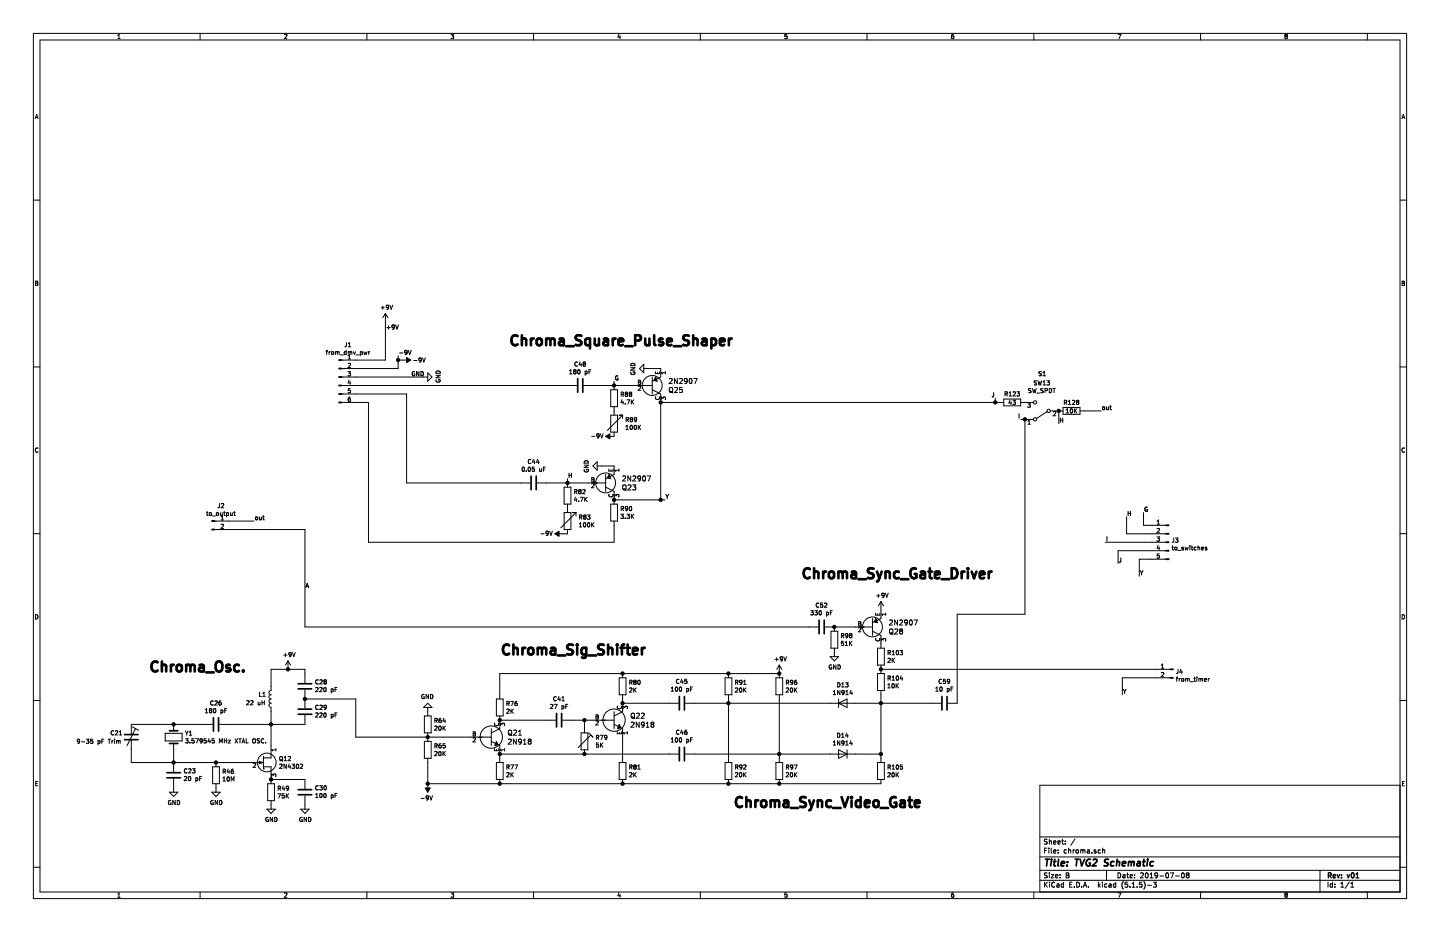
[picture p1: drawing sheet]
EESchema Schematic File Version 4
EELAYER 30 0
EELAYER END
$Descr B 17000 11000
encoding utf-8
Sheet 1 1
Title "TVG2 Schematic"
Date "2019-07-08"
Rev "v01"
Comp ""
Comment1 ""
Comment2 ""
Comment3 ""
Comment4 ""
$EndDescr
Text Label 1750 7950 0    118  ~ 24
Chroma_Osc.
$Comp
L Device:CTRIM C21
U 1 1
P 1550 8700
F 0 "C21" H 1300 8750 50  0000 L CNN
F 1 "9-35 pF Trim" H 900 8650 50  0000 L CNN
F 2 "digikey-footprints:9-35pF_Trim" H 1550 8700 50  0001 C CNN
F 3 "~" H 1550 8700 50  0001 C CNN
	1    1550 8700
	1    0    0    -1  
$EndComp
$Comp
L Device:Crystal Y1
U 1 1
P 2050 8700
F 0 "Y1" V 2004 8831 50  0000 L CNN
F 1 "3.579545 MHz XTAL OSC." V 2095 8831 50  0000 L CNN
F 2 "Resistor_THT:R_Axial_DIN0516_L15.5mm_D5.0mm_P5.08mm_Vertical" H 2050 8700 50  0001 C CNN
F 3 "~" H 2050 8700 50  0001 C CNN
	1    2050 8700
	0    1    1    0   
$EndComp
$Comp
L Device:C C26
U 1 1
P 2550 8550
F 0 "C26" V 2298 8550 50  0000 C CNN
F 1 "180 pF" V 2389 8550 50  0000 C CNN
F 2 "Capacitor_THT:C_Disc_D4.7mm_W2.5mm_P5.00mm" H 2588 8400 50  0001 C CNN
F 3 "~" H 2550 8550 50  0001 C CNN
	1    2550 8550
	0    1    1    0   
$EndComp
$Comp
L Device:L L1
U 1 1
P 3200 8250
F 0 "L1" H 3350 8200 50  0000 R CNN
F 1 "22 uH" H 3500 8300 50  0000 R CNN
F 2 "Resistor_THT:R_Axial_DIN0207_L6.3mm_D2.5mm_P7.62mm_Horizontal" H 3200 8250 50  0001 C CNN
F 3 "~" H 3200 8250 50  0001 C CNN
	1    3200 8250
	-1   0    0    1   
$EndComp
$Comp
L power:+9V #PWR047
U 1 1
P 3400 7900
F 0 "#PWR047" H 3400 7750 50  0001 C CNN
F 1 "+9V" H 3415 8073 50  0000 C CNN
F 2 "" H 3400 7900 50  0001 C CNN
F 3 "" H 3400 7900 50  0001 C CNN
	1    3400 7900
	1    0    0    -1  
$EndComp
$Comp
L Device:C C28
U 1 1
P 3600 8100
F 0 "C28" H 3485 8054 50  0000 R CNN
F 1 "220 pF" H 3485 8145 50  0000 R CNN
F 2 "Capacitor_THT:C_Disc_D4.7mm_W2.5mm_P5.00mm" H 3638 7950 50  0001 C CNN
F 3 "~" H 3600 8100 50  0001 C CNN
	1    3600 8100
	-1   0    0    1   
$EndComp
$Comp
L Device:C C29
U 1 1
P 3600 8400
F 0 "C29" H 3485 8354 50  0000 R CNN
F 1 "220 pF" H 3485 8445 50  0000 R CNN
F 2 "Capacitor_THT:C_Disc_D4.7mm_W2.5mm_P5.00mm" H 3638 8250 50  0001 C CNN
F 3 "~" H 3600 8400 50  0001 C CNN
	1    3600 8400
	-1   0    0    1   
$EndComp
Connection ~ 3600 8250
$Comp
L Device:C C23
U 1 1
P 2050 9150
F 0 "C23" H 1935 9104 50  0000 R CNN
F 1 "20 pF" H 1935 9195 50  0000 R CNN
F 2 "Capacitor_THT:C_Disc_D4.7mm_W2.5mm_P5.00mm" H 2088 9000 50  0001 C CNN
F 3 "~" H 2050 9150 50  0001 C CNN
	1    2050 9150
	-1   0    0    1   
$EndComp
$Comp
L Device:C C30
U 1 1
P 3600 9350
F 0 "C30" H 3485 9304 50  0000 R CNN
F 1 "100 pF" H 3485 9395 50  0000 R CNN
F 2 "Capacitor_THT:C_Disc_D4.7mm_W2.5mm_P5.00mm" H 3638 9200 50  0001 C CNN
F 3 "~" H 3600 9350 50  0001 C CNN
	1    3600 9350
	-1   0    0    1   
$EndComp
$Comp
L Device:R R46
U 1 1
P 2550 9150
F 0 "R46" H 2620 9196 50  0000 L CNN
F 1 "10M" H 2620 9105 50  0000 L CNN
F 2 "Resistor_THT:R_Axial_DIN0207_L6.3mm_D2.5mm_P7.62mm_Horizontal" V 2480 9150 50  0001 C CNN
F 3 "~" H 2550 9150 50  0001 C CNN
	1    2550 9150
	1    0    0    -1  
$EndComp
$Comp
L Device:R R49
U 1 1
P 3200 9350
F 0 "R49" H 3270 9396 50  0000 L CNN
F 1 "75K" H 3270 9305 50  0000 L CNN
F 2 "Resistor_THT:R_Axial_DIN0207_L6.3mm_D2.5mm_P7.62mm_Horizontal" V 3130 9350 50  0001 C CNN
F 3 "~" H 3200 9350 50  0001 C CNN
	1    3200 9350
	1    0    0    -1  
$EndComp
Wire Wire Line
	3600 8550 3200 8550
Wire Wire Line
	3200 8550 3200 8400
Wire Wire Line
	3600 7900 3400 7900
Connection ~ 3400 7900
Wire Wire Line
	3400 7900 3200 7900
$Comp
L Device:Q_NJFET_DGS Q12
U 1 1
P 3100 9000
F 0 "Q12" H 3290 9046 50  0000 L CNN
F 1 "2N4302" H 3290 8955 50  0000 L CNN
F 2 "digikey-footprints:TO-92-3" H 3300 9100 50  0001 C CNN
F 3 "~" H 3100 9000 50  0001 C CNN
	1    3100 9000
	1    0    0    -1  
$EndComp
$Comp
L power:GND #PWR039
U 1 1
P 2050 9300
F 0 "#PWR039" H 2050 9050 50  0001 C CNN
F 1 "GND" H 2055 9127 50  0000 C CNN
F 2 "" H 2050 9300 50  0001 C CNN
F 3 "" H 2050 9300 50  0001 C CNN
	1    2050 9300
	1    0    0    -1  
$EndComp
$Comp
L power:GND #PWR043
U 1 1
P 2550 9300
F 0 "#PWR043" H 2550 9050 50  0001 C CNN
F 1 "GND" H 2555 9127 50  0000 C CNN
F 2 "" H 2550 9300 50  0001 C CNN
F 3 "" H 2550 9300 50  0001 C CNN
	1    2550 9300
	1    0    0    -1  
$EndComp
$Comp
L power:GND #PWR046
U 1 1
P 3200 9500
F 0 "#PWR046" H 3200 9250 50  0001 C CNN
F 1 "GND" H 3205 9327 50  0000 C CNN
F 2 "" H 3200 9500 50  0001 C CNN
F 3 "" H 3200 9500 50  0001 C CNN
	1    3200 9500
	1    0    0    -1  
$EndComp
$Comp
L power:GND #PWR048
U 1 1
P 3600 9500
F 0 "#PWR048" H 3600 9250 50  0001 C CNN
F 1 "GND" H 3605 9327 50  0000 C CNN
F 2 "" H 3600 9500 50  0001 C CNN
F 3 "" H 3600 9500 50  0001 C CNN
	1    3600 9500
	1    0    0    -1  
$EndComp
Wire Wire Line
	2400 8550 2050 8550
Connection ~ 2050 8550
Wire Wire Line
	2050 8550 1550 8550
Wire Wire Line
	3200 8550 2700 8550
Connection ~ 3200 8550
Wire Wire Line
	1550 9000 1550 8850
Connection ~ 2050 9000
Wire Wire Line
	2050 9000 1550 9000
Wire Wire Line
	2050 8850 2050 9000
Wire Wire Line
	2550 9000 2050 9000
Wire Wire Line
	3600 9200 3200 9200
Connection ~ 3200 9200
Wire Wire Line
	3200 8800 3200 8550
Wire Wire Line
	2900 9000 2550 9000
Connection ~ 2550 9000
Wire Wire Line
	4200 8250 3600 8250
$Comp
L Device:R R103
U 1 1
P 10400 7750
F 0 "R103" H 10470 7796 50  0000 L CNN
F 1 "2K" H 10470 7705 50  0000 L CNN
F 2 "Resistor_THT:R_Axial_DIN0207_L6.3mm_D2.5mm_P7.62mm_Horizontal" V 10330 7750 50  0001 C CNN
F 3 "~" H 10400 7750 50  0001 C CNN
	1    10400 7750
	1    0    0    -1  
$EndComp
Wire Wire Line
	11000 8300 10400 8300
Wire Wire Line
	10400 8900 10400 8950
Connection ~ 10400 8900
Wire Wire Line
	10100 8900 10400 8900
Wire Wire Line
	10400 8300 10400 8900
Connection ~ 10400 8300
Wire Wire Line
	10400 8200 10400 8300
Wire Wire Line
	10100 8300 10400 8300
Connection ~ 9200 9250
Wire Wire Line
	10400 9250 9200 9250
Wire Wire Line
	9200 8250 9200 8900
Wire Wire Line
	8600 8250 8600 8300
Wire Wire Line
	8600 7950 7350 7950
Connection ~ 8600 7950
Wire Wire Line
	7350 7950 5900 7950
Connection ~ 7350 7950
Wire Wire Line
	5900 7950 5900 8200
Wire Wire Line
	9200 7950 8600 7950
Wire Wire Line
	7350 8250 7350 8300
Wire Wire Line
	8600 9250 7350 9250
Connection ~ 8600 9250
Connection ~ 7350 9250
Wire Wire Line
	9200 9250 8600 9250
Wire Wire Line
	5900 8950 5900 8900
Connection ~ 5050 9250
Wire Wire Line
	5050 9000 5050 9250
Wire Wire Line
	7350 8300 7900 8300
Wire Wire Line
	6900 8600 6900 8500
Wire Wire Line
	6750 8500 6900 8500
Wire Wire Line
	6900 8900 5900 8900
Connection ~ 6900 8900
$Comp
L Device:RTRIM R79
U 1 1
P 6900 8750
F 0 "R79" H 7027 8796 50  0000 L CNN
F 1 "5K" H 7027 8705 50  0000 L CNN
F 2 "Potentiometer_THT:Potentiometer_Bourns_3386F_Vertical" V 6830 8750 50  0001 C CNN
F 3 "~" H 6900 8750 50  0001 C CNN
	1    6900 8750
	1    0    0    -1  
$EndComp
Connection ~ 5900 9250
Wire Wire Line
	7350 9250 5900 9250
Wire Wire Line
	6450 8500 5900 8500
Wire Wire Line
	5900 9250 5050 9250
$Comp
L Device:C C59
U 1 1
P 11150 8300
F 0 "C59" V 11402 8300 50  0000 C CNN
F 1 "10 pF" V 11311 8300 50  0000 C CNN
F 2 "Capacitor_THT:C_Disc_D4.7mm_W2.5mm_P5.00mm" H 11188 8150 50  0001 C CNN
F 3 "~" H 11150 8300 50  0001 C CNN
	1    11150 8300
	0    -1   -1   0   
$EndComp
$Comp
L Device:R R104
U 1 1
P 10400 8050
F 0 "R104" H 10470 8096 50  0000 L CNN
F 1 "10K" H 10470 8005 50  0000 L CNN
F 2 "Resistor_THT:R_Axial_DIN0207_L6.3mm_D2.5mm_P7.62mm_Horizontal" V 10330 8050 50  0001 C CNN
F 3 "~" H 10400 8050 50  0001 C CNN
	1    10400 8050
	1    0    0    -1  
$EndComp
$Comp
L Device:R R105
U 1 1
P 10400 9100
F 0 "R105" H 10470 9146 50  0000 L CNN
F 1 "20K" H 10470 9055 50  0000 L CNN
F 2 "Resistor_THT:R_Axial_DIN0207_L6.3mm_D2.5mm_P7.62mm_Horizontal" V 10330 9100 50  0001 C CNN
F 3 "~" H 10400 9100 50  0001 C CNN
	1    10400 9100
	1    0    0    -1  
$EndComp
$Comp
L Diode:1N914 D14
U 1 1
P 9950 8900
F 0 "D14" H 9950 8684 50  0000 C CNN
F 1 "1N914" H 9950 8775 50  0000 C CNN
F 2 "Diode_THT:D_DO-35_SOD27_P7.62mm_Horizontal" H 9950 8725 50  0001 C CNN
F 3 "http://www.vishay.com/docs/85622/1n914.pdf" H 9950 8900 50  0001 C CNN
	1    9950 8900
	-1   0    0    1   
$EndComp
$Comp
L Diode:1N914 D13
U 1 1
P 9950 8300
F 0 "D13" H 9950 8516 50  0000 C CNN
F 1 "1N914" H 9950 8425 50  0000 C CNN
F 2 "Diode_THT:D_DO-35_SOD27_P7.62mm_Horizontal" H 9950 8125 50  0001 C CNN
F 3 "http://www.vishay.com/docs/85622/1n914.pdf" H 9950 8300 50  0001 C CNN
	1    9950 8300
	1    0    0    -1  
$EndComp
$Comp
L Device:R R97
U 1 1
P 9200 9100
F 0 "R97" H 9270 9146 50  0000 L CNN
F 1 "20K" H 9270 9055 50  0000 L CNN
F 2 "Resistor_THT:R_Axial_DIN0207_L6.3mm_D2.5mm_P7.62mm_Horizontal" V 9130 9100 50  0001 C CNN
F 3 "~" H 9200 9100 50  0001 C CNN
	1    9200 9100
	1    0    0    -1  
$EndComp
$Comp
L Device:R R92
U 1 1
P 8600 9100
F 0 "R92" H 8670 9146 50  0000 L CNN
F 1 "20K" H 8670 9055 50  0000 L CNN
F 2 "Resistor_THT:R_Axial_DIN0207_L6.3mm_D2.5mm_P7.62mm_Horizontal" V 8530 9100 50  0001 C CNN
F 3 "~" H 8600 9100 50  0001 C CNN
	1    8600 9100
	1    0    0    -1  
$EndComp
$Comp
L Device:R R96
U 1 1
P 9200 8100
F 0 "R96" H 9270 8146 50  0000 L CNN
F 1 "20K" H 9270 8055 50  0000 L CNN
F 2 "Resistor_THT:R_Axial_DIN0207_L6.3mm_D2.5mm_P7.62mm_Horizontal" V 9130 8100 50  0001 C CNN
F 3 "~" H 9200 8100 50  0001 C CNN
	1    9200 8100
	1    0    0    -1  
$EndComp
$Comp
L Device:R R91
U 1 1
P 8600 8100
F 0 "R91" H 8670 8146 50  0000 L CNN
F 1 "20K" H 8670 8055 50  0000 L CNN
F 2 "Resistor_THT:R_Axial_DIN0207_L6.3mm_D2.5mm_P7.62mm_Horizontal" V 8530 8100 50  0001 C CNN
F 3 "~" H 8600 8100 50  0001 C CNN
	1    8600 8100
	1    0    0    -1  
$EndComp
$Comp
L Device:C C46
U 1 1
P 8050 8900
F 0 "C46" V 8302 8900 50  0000 C CNN
F 1 "100 pF" V 8211 8900 50  0000 C CNN
F 2 "Capacitor_THT:C_Disc_D4.7mm_W2.5mm_P5.00mm" H 8088 8750 50  0001 C CNN
F 3 "~" H 8050 8900 50  0001 C CNN
	1    8050 8900
	0    -1   -1   0   
$EndComp
$Comp
L Device:C C45
U 1 1
P 8050 8300
F 0 "C45" V 8302 8300 50  0000 C CNN
F 1 "100 pF" V 8211 8300 50  0000 C CNN
F 2 "Capacitor_THT:C_Disc_D4.7mm_W2.5mm_P5.00mm" H 8088 8150 50  0001 C CNN
F 3 "~" H 8050 8300 50  0001 C CNN
	1    8050 8300
	0    -1   -1   0   
$EndComp
$Comp
L Device:R R81
U 1 1
P 7350 9100
F 0 "R81" H 7420 9146 50  0000 L CNN
F 1 "2K" H 7420 9055 50  0000 L CNN
F 2 "Resistor_THT:R_Axial_DIN0207_L6.3mm_D2.5mm_P7.62mm_Horizontal" V 7280 9100 50  0001 C CNN
F 3 "~" H 7350 9100 50  0001 C CNN
	1    7350 9100
	1    0    0    -1  
$EndComp
$Comp
L Device:R R80
U 1 1
P 7350 8100
F 0 "R80" H 7420 8146 50  0000 L CNN
F 1 "2K" H 7420 8055 50  0000 L CNN
F 2 "Resistor_THT:R_Axial_DIN0207_L6.3mm_D2.5mm_P7.62mm_Horizontal" V 7280 8100 50  0001 C CNN
F 3 "~" H 7350 8100 50  0001 C CNN
	1    7350 8100
	1    0    0    -1  
$EndComp
$Comp
L Device:C C41
U 1 1
P 6600 8500
F 0 "C41" V 6348 8500 50  0000 C CNN
F 1 "27 pF" V 6439 8500 50  0000 C CNN
F 2 "Capacitor_THT:C_Disc_D4.7mm_W2.5mm_P5.00mm" H 6638 8350 50  0001 C CNN
F 3 "~" H 6600 8500 50  0001 C CNN
	1    6600 8500
	0    1    1    0   
$EndComp
$Comp
L Device:R R76
U 1 1
P 5900 8350
F 0 "R76" H 5970 8396 50  0000 L CNN
F 1 "2K" H 5970 8305 50  0000 L CNN
F 2 "Resistor_THT:R_Axial_DIN0207_L6.3mm_D2.5mm_P7.62mm_Horizontal" V 5830 8350 50  0001 C CNN
F 3 "~" H 5900 8350 50  0001 C CNN
	1    5900 8350
	1    0    0    -1  
$EndComp
$Comp
L Device:R R77
U 1 1
P 5900 9100
F 0 "R77" H 5970 9146 50  0000 L CNN
F 1 "2K" H 5970 9055 50  0000 L CNN
F 2 "Resistor_THT:R_Axial_DIN0207_L6.3mm_D2.5mm_P7.62mm_Horizontal" V 5830 9100 50  0001 C CNN
F 3 "~" H 5900 9100 50  0001 C CNN
	1    5900 9100
	1    0    0    -1  
$EndComp
$Comp
L power:-9V #PWR057
U 1 1
P 5050 9250
F 0 "#PWR057" H 5050 9125 50  0001 C CNN
F 1 "-9V" H 5065 9423 50  0000 C CNN
F 2 "" H 5050 9250 50  0001 C CNN
F 3 "" H 5050 9250 50  0001 C CNN
	1    5050 9250
	-1   0    0    1   
$EndComp
Connection ~ 5050 8700
$Comp
L power:GND #PWR056
U 1 1
P 5050 8400
F 0 "#PWR056" H 5050 8150 50  0001 C CNN
F 1 "GND" H 5055 8227 50  0000 C CNN
F 2 "" H 5050 8400 50  0001 C CNN
F 3 "" H 5050 8400 50  0001 C CNN
	1    5050 8400
	-1   0    0    1   
$EndComp
$Comp
L Device:R R65
U 1 1
P 5050 8850
F 0 "R65" H 5120 8896 50  0000 L CNN
F 1 "20K" H 5120 8805 50  0000 L CNN
F 2 "Resistor_THT:R_Axial_DIN0207_L6.3mm_D2.5mm_P7.62mm_Horizontal" V 4980 8850 50  0001 C CNN
F 3 "~" H 5050 8850 50  0001 C CNN
	1    5050 8850
	1    0    0    -1  
$EndComp
$Comp
L Device:R R64
U 1 1
P 5050 8550
F 0 "R64" H 5120 8596 50  0000 L CNN
F 1 "20K" H 5120 8505 50  0000 L CNN
F 2 "Resistor_THT:R_Axial_DIN0207_L6.3mm_D2.5mm_P7.62mm_Horizontal" V 4980 8550 50  0001 C CNN
F 3 "~" H 5050 8550 50  0001 C CNN
	1    5050 8550
	1    0    0    -1  
$EndComp
Wire Wire Line
	4200 8700 4200 8250
Wire Wire Line
	4200 8700 5050 8700
Wire Wire Line
	8200 8300 8600 8300
Wire Wire Line
	8200 8900 9200 8900
Connection ~ 8600 8300
Wire Wire Line
	8600 8300 8600 8950
Wire Wire Line
	8600 8300 9800 8300
Connection ~ 9200 8900
Wire Wire Line
	9200 8900 9200 8950
Wire Wire Line
	9200 8900 9800 8900
Text Label 5900 7750 0    118  ~ 24
Chroma_Sig_Shifter
$Comp
L power:+9V #PWR074
U 1 1
P 9200 7950
F 0 "#PWR074" H 9200 7800 50  0001 C CNN
F 1 "+9V" H 9215 8123 50  0000 C CNN
F 2 "" H 9200 7950 50  0001 C CNN
F 3 "" H 9200 7950 50  0001 C CNN
	1    9200 7950
	1    0    0    -1  
$EndComp
Connection ~ 9200 7950
Connection ~ 10400 7900
Text Label 8650 9550 0    118  ~ 24
Chroma_Sync_Video_Gate
$Comp
L dk_Transistors-Bipolar-BJT-Single:2N2907A Q28
U 1 1
P 10300 7400
F 0 "Q28" H 10488 7347 60  0000 L CNN
F 1 "2N2907" H 10488 7453 60  0000 L CNN
F 2 "digikey-footprints:TO-92-3" H 10500 7600 60  0001 L CNN
F 3 "https://my.centralsemi.com/get_document.php?cmp=1&mergetype=pd&mergepath=pd&pdf_id=2N2906.PDF" H 10500 7700 60  0001 L CNN
F 4 "2N2907ACS-ND" H 10500 7800 60  0001 L CNN "Digi-Key_PN"
F 5 "2N2907A" H 10500 7900 60  0001 L CNN "MPN"
F 6 "Discrete Semiconductor Products" H 10500 8000 60  0001 L CNN "Category"
F 7 "Transistors - Bipolar (BJT) - Single" H 10500 8100 60  0001 L CNN "Family"
F 8 "https://my.centralsemi.com/get_document.php?cmp=1&mergetype=pd&mergepath=pd&pdf_id=2N2906.PDF" H 10500 8200 60  0001 L CNN "DK_Datasheet_Link"
F 9 "/product-detail/en/central-semiconductor-corp/2N2907A/2N2907ACS-ND/4806853" H 10500 8300 60  0001 L CNN "DK_Detail_Page"
F 10 "TRANS PNP 60V 0.6A TO-18" H 10500 8400 60  0001 L CNN "Description"
F 11 "Central Semiconductor Corp" H 10500 8500 60  0001 L CNN "Manufacturer"
F 12 "Active" H 10500 8600 60  0001 L CNN "Status"
	1    10300 7400
	1    0    0    -1  
$EndComp
$Comp
L power:+9V #PWR077
U 1 1
P 10400 7200
F 0 "#PWR077" H 10400 7050 50  0001 C CNN
F 1 "+9V" H 10415 7373 50  0000 C CNN
F 2 "" H 10400 7200 50  0001 C CNN
F 3 "" H 10400 7200 50  0001 C CNN
	1    10400 7200
	1    0    0    -1  
$EndComp
$Comp
L Device:R R98
U 1 1
P 9850 7550
F 0 "R98" H 9920 7596 50  0000 L CNN
F 1 "51K" H 9920 7505 50  0000 L CNN
F 2 "Resistor_THT:R_Axial_DIN0207_L6.3mm_D2.5mm_P7.62mm_Horizontal" V 9780 7550 50  0001 C CNN
F 3 "~" H 9850 7550 50  0001 C CNN
	1    9850 7550
	1    0    0    -1  
$EndComp
$Comp
L power:GND #PWR076
U 1 1
P 9850 7700
F 0 "#PWR076" H 9850 7450 50  0001 C CNN
F 1 "GND" H 9855 7527 50  0000 C CNN
F 2 "" H 9850 7700 50  0001 C CNN
F 3 "" H 9850 7700 50  0001 C CNN
	1    9850 7700
	1    0    0    -1  
$EndComp
Wire Wire Line
	9850 7400 10100 7400
Text Label 9450 6850 0    118  ~ 24
Chroma_Sync_Gate_Driver
$Comp
L Device:C C44
U 1 1
P 6300 5700
F 0 "C44" V 6048 5700 50  0000 C CNN
F 1 "0.05 uF" V 6139 5700 50  0000 C CNN
F 2 "Capacitor_THT:C_Disc_D4.7mm_W2.5mm_P5.00mm" H 6338 5550 50  0001 C CNN
F 3 "~" H 6300 5700 50  0001 C CNN
	1    6300 5700
	0    1    1    0   
$EndComp
$Comp
L Device:R R82
U 1 1
P 6700 5850
F 0 "R82" H 6770 5896 50  0000 L CNN
F 1 "4.7K" H 6770 5805 50  0000 L CNN
F 2 "Resistor_THT:R_Axial_DIN0207_L6.3mm_D2.5mm_P7.62mm_Horizontal" V 6630 5850 50  0001 C CNN
F 3 "~" H 6700 5850 50  0001 C CNN
	1    6700 5850
	1    0    0    -1  
$EndComp
$Comp
L Device:R_Variable R83
U 1 1
P 6700 6150
F 0 "R83" H 6828 6196 50  0000 L CNN
F 1 "100K" H 6828 6105 50  0000 L CNN
F 2 "Potentiometer_THT:Potentiometer_Bourns_3386F_Vertical" V 6630 6150 50  0001 C CNN
F 3 "~" H 6700 6150 50  0001 C CNN
	1    6700 6150
	1    0    0    -1  
$EndComp
$Comp
L power:-9V #PWR066
U 1 1
P 6650 6300
F 0 "#PWR066" H 6650 6175 50  0001 C CNN
F 1 "-9V" V 6650 6500 50  0000 C CNN
F 2 "" H 6650 6300 50  0001 C CNN
F 3 "" H 6650 6300 50  0001 C CNN
	1    6650 6300
	0    -1   -1   0   
$EndComp
$Comp
L Device:R R90
U 1 1
P 7250 6050
F 0 "R90" H 7320 6096 50  0000 L CNN
F 1 "3.3K" H 7320 6005 50  0000 L CNN
F 2 "Resistor_THT:R_Axial_DIN0207_L6.3mm_D2.5mm_P7.62mm_Horizontal" V 7180 6050 50  0001 C CNN
F 3 "~" H 7250 6050 50  0001 C CNN
	1    7250 6050
	1    0    0    -1  
$EndComp
Wire Wire Line
	7250 6200 7250 6400
Wire Wire Line
	6450 5700 6700 5700
Connection ~ 6700 5700
Text Label 7850 5900 0    50   ~ 10
Y
Text Label 6700 5650 0    50   ~ 10
H
Wire Wire Line
	6700 5700 6700 5650
Wire Wire Line
	11300 7250 11300 8300
Wire Wire Line
	11300 7250 12100 7250
Wire Wire Line
	4350 6400 7250 6400
Wire Wire Line
	4800 5700 6150 5700
$Comp
L Device:C C52
U 1 1
P 9700 7400
F 0 "C52" V 9952 7400 50  0000 C CNN
F 1 "330 pF" V 9861 7400 50  0000 C CNN
F 2 "Capacitor_THT:C_Disc_D4.7mm_W2.5mm_P5.00mm" H 9738 7250 50  0001 C CNN
F 3 "~" H 9700 7400 50  0001 C CNN
	1    9700 7400
	0    -1   -1   0   
$EndComp
Connection ~ 9850 7400
Wire Wire Line
	9550 7400 3600 7400
$Comp
L Connector:Conn_01x06_Male J1
U 1 1
P 4000 4450
F 0 "J1" H 4108 4831 50  0000 C CNN
F 1 "from_dmv_pwr" H 4108 4740 50  0000 C CNN
F 2 "Connector_PinHeader_2.54mm:PinHeader_1x06_P2.54mm_Vertical" H 4000 4450 50  0001 C CNN
F 3 "~" H 4000 4450 50  0001 C CNN
	1    4000 4450
	1    0    0    -1  
$EndComp
$Comp
L Connector:Conn_01x02_Male J2
U 1 1
P 2500 6150
F 0 "J2" H 2608 6331 50  0000 C CNN
F 1 "to_output" H 2608 6240 50  0000 C CNN
F 2 "Connector_PinHeader_2.54mm:PinHeader_1x02_P2.54mm_Vertical" H 2500 6150 50  0001 C CNN
F 3 "~" H 2500 6150 50  0001 C CNN
	1    2500 6150
	1    0    0    -1  
$EndComp
$Comp
L Connector:Conn_01x02_Male J4
U 1 1
P 13850 7900
F 0 "J4" H 13822 7874 50  0000 R CNN
F 1 "from_timer" H 13822 7783 50  0000 R CNN
F 2 "Connector_PinHeader_2.54mm:PinHeader_1x02_P2.54mm_Vertical" H 13850 7900 50  0001 C CNN
F 3 "~" H 13850 7900 50  0001 C CNN
	1    13850 7900
	-1   0    0    -1  
$EndComp
$Comp
L Connector:Conn_01x05_Male J3
U 1 1
P 13800 6400
F 0 "J3" H 13772 6424 50  0000 R CNN
F 1 "to_switches" H 13772 6333 50  0000 R CNN
F 2 "Connector_PinHeader_2.54mm:PinHeader_1x05_P2.54mm_Vertical" H 13800 6400 50  0001 C CNN
F 3 "~" H 13800 6400 50  0001 C CNN
	1    13800 6400
	-1   0    0    -1  
$EndComp
Wire Wire Line
	2700 6250 3600 6250
Wire Wire Line
	3600 6250 3600 7400
Text Label 3600 6950 0    50   ~ 10
A
Wire Wire Line
	2700 6150 3000 6150
Text Label 3000 6150 0    50   ~ 10
out
Connection ~ 7800 5900
Wire Wire Line
	7850 5900 7800 5900
Wire Wire Line
	7250 5900 7800 5900
Wire Wire Line
	12100 7250 12100 4950
Wire Wire Line
	12800 4850 13000 4850
Text Label 12250 4450 0    50   ~ 10
S1
Text Label 11750 4700 2    50   ~ 10
J
Wire Wire Line
	7800 4750 11750 4750
Connection ~ 11750 4750
Wire Wire Line
	11750 4700 11750 4750
Connection ~ 7800 4750
Wire Wire Line
	11800 4750 11750 4750
$Comp
L Device:R R123
U 1 1
P 11950 4750
F 0 "R123" V 11850 4750 50  0000 C CNN
F 1 "43" V 11950 4750 50  0000 C CNN
F 2 "Resistor_THT:R_Axial_DIN0207_L6.3mm_D2.5mm_P7.62mm_Horizontal" V 11880 4750 50  0001 C CNN
F 3 "~" H 11950 4750 50  0001 C CNN
	1    11950 4750
	0    1    1    0   
$EndComp
Text Label 12050 4950 2    50   ~ 10
I
Connection ~ 12100 4950
Wire Wire Line
	12050 4950 12100 4950
Text Label 12500 5000 0    50   ~ 10
H
Connection ~ 12500 4850
Wire Wire Line
	12500 5000 12500 4850
Wire Wire Line
	7250 4550 7250 4500
Text Label 7250 4500 0    50   ~ 10
G
$Comp
L power:-9V #PWR070
U 1 1
P 7250 5150
F 0 "#PWR070" H 7250 5025 50  0001 C CNN
F 1 "-9V" V 7250 5350 50  0000 C CNN
F 2 "" H 7250 5150 50  0001 C CNN
F 3 "" H 7250 5150 50  0001 C CNN
	1    7250 5150
	0    -1   -1   0   
$EndComp
Wire Wire Line
	7650 4350 7800 4350
$Comp
L power:GND #PWR072
U 1 1
P 7650 4350
F 0 "#PWR072" H 7650 4100 50  0001 C CNN
F 1 "GND" H 7655 4177 50  0000 C CNN
F 2 "" H 7650 4350 50  0001 C CNN
F 3 "" H 7650 4350 50  0001 C CNN
	1    7650 4350
	0    1    1    0   
$EndComp
Wire Wire Line
	7800 5900 7800 4750
Wire Wire Line
	7250 4550 7000 4550
Connection ~ 7250 4550
Wire Wire Line
	7500 4550 7250 4550
$Comp
L dk_Transistors-Bipolar-BJT-Single:2N2907A Q25
U 1 1
P 7700 4550
F 0 "Q25" H 7888 4497 60  0000 L CNN
F 1 "2N2907" H 7888 4603 60  0000 L CNN
F 2 "digikey-footprints:TO-92-3" H 7900 4750 60  0001 L CNN
F 3 "https://my.centralsemi.com/get_document.php?cmp=1&mergetype=pd&mergepath=pd&pdf_id=2N2906.PDF" H 7900 4850 60  0001 L CNN
F 4 "2N2907ACS-ND" H 7900 4950 60  0001 L CNN "Digi-Key_PN"
F 5 "2N2907A" H 7900 5050 60  0001 L CNN "MPN"
F 6 "Discrete Semiconductor Products" H 7900 5150 60  0001 L CNN "Category"
F 7 "Transistors - Bipolar (BJT) - Single" H 7900 5250 60  0001 L CNN "Family"
F 8 "https://my.centralsemi.com/get_document.php?cmp=1&mergetype=pd&mergepath=pd&pdf_id=2N2906.PDF" H 7900 5350 60  0001 L CNN "DK_Datasheet_Link"
F 9 "/product-detail/en/central-semiconductor-corp/2N2907A/2N2907ACS-ND/4806853" H 7900 5450 60  0001 L CNN "DK_Detail_Page"
F 10 "TRANS PNP 60V 0.6A TO-18" H 7900 5550 60  0001 L CNN "Description"
F 11 "Central Semiconductor Corp" H 7900 5650 60  0001 L CNN "Manufacturer"
F 12 "Active" H 7900 5750 60  0001 L CNN "Status"
	1    7700 4550
	1    0    0    -1  
$EndComp
$Comp
L Device:R_Variable R89
U 1 1
P 7250 5000
F 0 "R89" H 7378 5046 50  0000 L CNN
F 1 "100K" H 7378 4955 50  0000 L CNN
F 2 "Potentiometer_THT:Potentiometer_Bourns_3386F_Vertical" V 7180 5000 50  0001 C CNN
F 3 "~" H 7250 5000 50  0001 C CNN
	1    7250 5000
	1    0    0    -1  
$EndComp
$Comp
L Device:R R88
U 1 1
P 7250 4700
F 0 "R88" H 7320 4746 50  0000 L CNN
F 1 "4.7K" H 7320 4655 50  0000 L CNN
F 2 "Resistor_THT:R_Axial_DIN0207_L6.3mm_D2.5mm_P7.62mm_Horizontal" V 7180 4700 50  0001 C CNN
F 3 "~" H 7250 4700 50  0001 C CNN
	1    7250 4700
	1    0    0    -1  
$EndComp
$Comp
L Device:C C48
U 1 1
P 6850 4550
F 0 "C48" V 6598 4550 50  0000 C CNN
F 1 "180 pF" V 6689 4550 50  0000 C CNN
F 2 "Capacitor_THT:C_Disc_D4.7mm_W2.5mm_P5.00mm" H 6888 4400 50  0001 C CNN
F 3 "~" H 6850 4550 50  0001 C CNN
	1    6850 4550
	0    1    1    0   
$EndComp
Text Label 6000 4100 0    118  ~ 24
Chroma_Square_Pulse_Shaper
$Comp
L Switch:SW_SPDT SW13
U 1 1
P 12300 4850
F 0 "SW13" H 12300 4525 50  0000 C CNN
F 1 "SW_SPDT" H 12300 4616 50  0000 C CNN
F 2 "digikey-footprints:Toggle_Switch_100SP1T1B4M2QE" H 12300 4850 50  0001 C CNN
F 3 "~" H 12300 4850 50  0001 C CNN
	1    12300 4850
	-1   0    0    1   
$EndComp
$Comp
L Device:R R128
U 1 1
P 12650 4850
F 0 "R128" V 12550 4850 50  0000 C CNN
F 1 "10K" V 12650 4850 50  0000 C CNN
F 2 "Resistor_THT:R_Axial_DIN0207_L6.3mm_D2.5mm_P7.62mm_Horizontal" V 12580 4850 50  0001 C CNN
F 3 "~" H 12650 4850 50  0001 C CNN
	1    12650 4850
	0    1    1    0   
$EndComp
Wire Wire Line
	4200 4550 6700 4550
Wire Wire Line
	4800 5700 4800 4650
Wire Wire Line
	4800 4650 4200 4650
Wire Wire Line
	4350 6400 4350 4750
Wire Wire Line
	4350 4750 4200 4750
Wire Wire Line
	4200 4250 4550 4250
Wire Wire Line
	4200 4350 4700 4350
Wire Wire Line
	4700 4350 4700 4250
Text Label 4700 4200 0    50   ~ 10
-9V
Text Label 4850 4450 0    50   ~ 10
GND
Text Label 13000 4850 0    50   ~ 10
out
Wire Wire Line
	10400 7900 13650 7900
Wire Wire Line
	13650 8000 13250 8000
Wire Wire Line
	13250 8000 13250 8200
Text Label 13250 8200 0    50   ~ 10
Y
Wire Wire Line
	13600 6200 13500 6200
Wire Wire Line
	13500 6200 13500 6050
Text Label 13500 6050 0    50   ~ 10
G
Wire Wire Line
	13600 6300 13300 6300
Wire Wire Line
	13300 6300 13300 6100
Text Label 13300 6100 0    50   ~ 10
H
Wire Wire Line
	13600 6400 13050 6400
Text Label 13050 6400 0    50   ~ 10
I
Wire Wire Line
	13600 6500 13200 6500
Wire Wire Line
	13200 6500 13200 6650
Text Label 13200 6650 0    50   ~ 10
J
Wire Wire Line
	13600 6600 13450 6600
Wire Wire Line
	13450 6600 13450 6800
Text Label 13450 6800 0    50   ~ 10
Y
$Comp
L power:GND #PWR0101
U 1 1
P 5000 4450
F 0 "#PWR0101" H 5000 4200 50  0001 C CNN
F 1 "GND" H 5005 4277 50  0000 C CNN
F 2 "" H 5000 4450 50  0001 C CNN
F 3 "" H 5000 4450 50  0001 C CNN
	1    5000 4450
	0    -1   -1   0   
$EndComp
$Comp
L power:-9V #PWR0102
U 1 1
P 4750 4250
F 0 "#PWR0102" H 4750 4125 50  0001 C CNN
F 1 "-9V" V 4750 4450 50  0000 C CNN
F 2 "" H 4750 4250 50  0001 C CNN
F 3 "" H 4750 4250 50  0001 C CNN
	1    4750 4250
	0    1    1    0   
$EndComp
$Comp
L power:+9V #PWR0103
U 1 1
P 4550 3800
F 0 "#PWR0103" H 4550 3650 50  0001 C CNN
F 1 "+9V" H 4565 3973 50  0000 C CNN
F 2 "" H 4550 3800 50  0001 C CNN
F 3 "" H 4550 3800 50  0001 C CNN
	1    4550 3800
	1    0    0    -1  
$EndComp
Wire Wire Line
	4750 4250 4700 4250
Connection ~ 4700 4250
Wire Wire Line
	4700 4250 4700 4200
Wire Wire Line
	4200 4450 5000 4450
Connection ~ 7250 5900
Wire Wire Line
	6700 5700 6950 5700
$Comp
L dk_Transistors-Bipolar-BJT-Single:2N2907A Q23
U 1 1
P 7150 5700
F 0 "Q23" H 7338 5647 60  0000 L CNN
F 1 "2N2907" H 7338 5753 60  0000 L CNN
F 2 "digikey-footprints:TO-92-3" H 7350 5900 60  0001 L CNN
F 3 "https://my.centralsemi.com/get_document.php?cmp=1&mergetype=pd&mergepath=pd&pdf_id=2N2906.PDF" H 7350 6000 60  0001 L CNN
F 4 "2N2907ACS-ND" H 7350 6100 60  0001 L CNN "Digi-Key_PN"
F 5 "2N2907A" H 7350 6200 60  0001 L CNN "MPN"
F 6 "Discrete Semiconductor Products" H 7350 6300 60  0001 L CNN "Category"
F 7 "Transistors - Bipolar (BJT) - Single" H 7350 6400 60  0001 L CNN "Family"
F 8 "https://my.centralsemi.com/get_document.php?cmp=1&mergetype=pd&mergepath=pd&pdf_id=2N2906.PDF" H 7350 6500 60  0001 L CNN "DK_Datasheet_Link"
F 9 "/product-detail/en/central-semiconductor-corp/2N2907A/2N2907ACS-ND/4806853" H 7350 6600 60  0001 L CNN "DK_Detail_Page"
F 10 "TRANS PNP 60V 0.6A TO-18" H 7350 6700 60  0001 L CNN "Description"
F 11 "Central Semiconductor Corp" H 7350 6800 60  0001 L CNN "Manufacturer"
F 12 "Active" H 7350 6900 60  0001 L CNN "Status"
	1    7150 5700
	1    0    0    -1  
$EndComp
$Comp
L power:GND #PWR068
U 1 1
P 7100 5500
F 0 "#PWR068" H 7100 5250 50  0001 C CNN
F 1 "GND" H 7105 5327 50  0000 C CNN
F 2 "" H 7100 5500 50  0001 C CNN
F 3 "" H 7100 5500 50  0001 C CNN
	1    7100 5500
	0    1    1    0   
$EndComp
Wire Wire Line
	4550 3800 4550 4250
Text Label 4550 3900 0    50   ~ 10
+9V
Wire Wire Line
	7100 5500 7250 5500
Wire Wire Line
	6650 6300 6700 6300
Wire Wire Line
	3200 7900 3200 8100
Wire Wire Line
	3600 7950 3600 7900
Wire Wire Line
	7350 8700 7350 8950
Wire Wire Line
	6900 8900 7900 8900
$Comp
L dk_Transistors-Bipolar-BJT-RF:2N5109 Q21
U 1 1
P 5900 8700
F 0 "Q21" H 5988 8753 60  0000 L CNN
F 1 "2N918" H 5988 8647 60  0000 L CNN
F 2 "digikey-footprints:TO-92-3" H 6100 8900 60  0001 L CNN
F 3 "https://my.centralsemi.com/get_document.php?cmp=1&mergetype=pd&mergepath=pd&pdf_id=2N5109.PDF" H 6100 9000 60  0001 L CNN
F 4 "2N5109CS-ND" H 6100 9100 60  0001 L CNN "Digi-Key_PN"
F 5 "2N5109" H 6100 9200 60  0001 L CNN "MPN"
F 6 "Discrete Semiconductor Products" H 6100 9300 60  0001 L CNN "Category"
F 7 "Transistors - Bipolar (BJT) - RF" H 6100 9400 60  0001 L CNN "Family"
F 8 "https://my.centralsemi.com/get_document.php?cmp=1&mergetype=pd&mergepath=pd&pdf_id=2N5109.PDF" H 6100 9500 60  0001 L CNN "DK_Datasheet_Link"
F 9 "/product-detail/en/central-semiconductor-corp/2N5109/2N5109CS-ND/4806909" H 6100 9600 60  0001 L CNN "DK_Detail_Page"
F 10 "RF TRANS NPN 20V 1.2GHZ TO39" H 6100 9700 60  0001 L CNN "Description"
F 11 "Central Semiconductor Corp" H 6100 9800 60  0001 L CNN "Manufacturer"
F 12 "Active" H 6100 9900 60  0001 L CNN "Status"
	1    5900 8700
	1    0    0    -1  
$EndComp
$Comp
L dk_Transistors-Bipolar-BJT-RF:2N5109 Q22
U 1 1
P 7350 8500
F 0 "Q22" H 7438 8553 60  0000 L CNN
F 1 "2N918" H 7438 8447 60  0000 L CNN
F 2 "digikey-footprints:TO-92-3" H 7550 8700 60  0001 L CNN
F 3 "https://my.centralsemi.com/get_document.php?cmp=1&mergetype=pd&mergepath=pd&pdf_id=2N5109.PDF" H 7550 8800 60  0001 L CNN
F 4 "2N5109CS-ND" H 7550 8900 60  0001 L CNN "Digi-Key_PN"
F 5 "2N5109" H 7550 9000 60  0001 L CNN "MPN"
F 6 "Discrete Semiconductor Products" H 7550 9100 60  0001 L CNN "Category"
F 7 "Transistors - Bipolar (BJT) - RF" H 7550 9200 60  0001 L CNN "Family"
F 8 "https://my.centralsemi.com/get_document.php?cmp=1&mergetype=pd&mergepath=pd&pdf_id=2N5109.PDF" H 7550 9300 60  0001 L CNN "DK_Datasheet_Link"
F 9 "/product-detail/en/central-semiconductor-corp/2N5109/2N5109CS-ND/4806909" H 7550 9400 60  0001 L CNN "DK_Detail_Page"
F 10 "RF TRANS NPN 20V 1.2GHZ TO39" H 7550 9500 60  0001 L CNN "Description"
F 11 "Central Semiconductor Corp" H 7550 9600 60  0001 L CNN "Manufacturer"
F 12 "Active" H 7550 9700 60  0001 L CNN "Status"
	1    7350 8500
	1    0    0    -1  
$EndComp
Connection ~ 5900 8500
Connection ~ 5900 8900
Wire Wire Line
	5550 8700 5050 8700
Connection ~ 7350 8300
Wire Wire Line
	7000 8500 6900 8500
Connection ~ 6900 8500
$EndSCHEMATC
